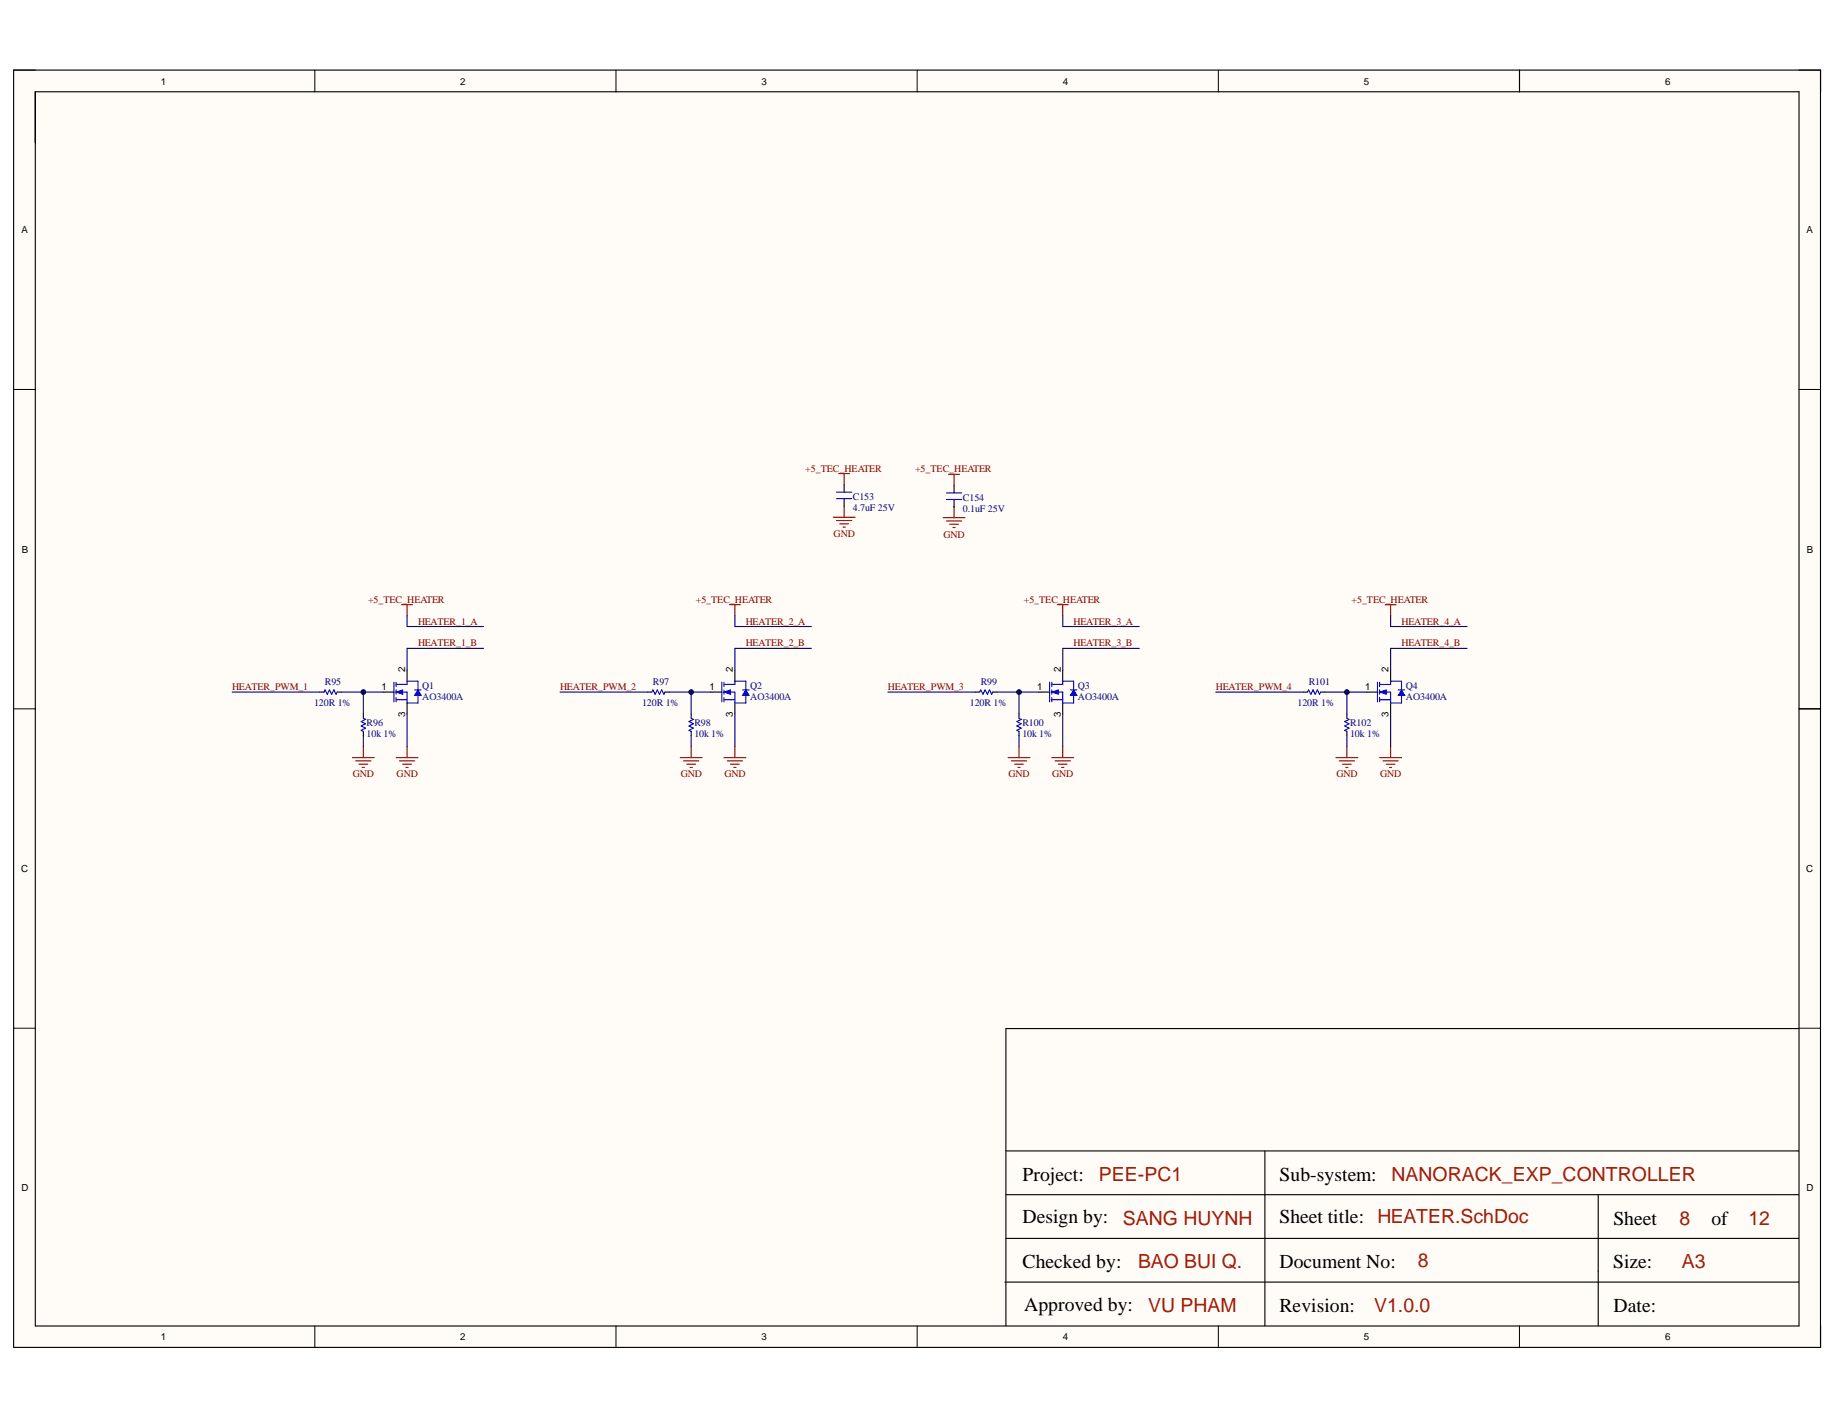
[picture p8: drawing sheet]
<svg xmlns="http://www.w3.org/2000/svg" width="279mm" height="216mm" viewBox="0 0 279 216" stroke-linecap="round" stroke-linejoin="round" font-family="sans-serif">
<g fill="#fffcf8">
<path d="M2.1 10.7h274.8v194.2h-274.8z" fill-rule="evenodd"/>
<path d="M5.4 14h268.2v187.6h-268.2z" fill-rule="evenodd"/>
</g>
<g fill="none" stroke="#000" stroke-width=".15">
<path d="M2.1 10.7h3.3M47.9 10.7v3.3M93.7 10.7v3.3M139.5 10.7v3.3M185.3 10.7v3.3M231.1 10.7v3.3M273.6 10.7h3.3v3.3M2.1 59.2h3.3M273.6 59.2h3.3M2.1 107.8h3.3M273.6 107.8h3.3M2.1 156.3h3.3"/>
<path d="M273.6 156.3h3.3M47.9 201.6v3.3M93.7 201.6v3.3M139.5 201.6v3.3M185.3 201.6v3.3M231.1 201.6v3.3M276.9 201.6v3.3"/>
</g>
<g fill="none" stroke="#000" stroke-width=".17">
<path d="M2.1 10.7h274.8v194.2h-274.8zM5.4 14h268.2v187.6h-268.2zM231.1 10.7v3.3M58.3 105.2h1.6M61.9 101.9v1.7M61.9 106.9v1.6M273.6 107.8h3.3M273.5 156.4h-120.5v45.2M153 175h120.5M192.4 175v26.6M152.8 194.9h120.7M153 188.3h120.5"/>
<path d="M153 181.6h120.5M243.1 181.6v20"/>
</g>
<path d="M59.9 103.7v3M60.2 104.1h1.7M60.2 105.2h1.7v1.7M60.2 106.4h1.7M60.2 103.7v.7M60.2 104.9v.7M60.2 106.1v.6" fill="none" stroke="#00f" stroke-width=".17"/>
<path d="M60.2 105.2l1-.3v.7z" fill="#00f"/>
<path d="M60.2 105.2l1-.3v.7z" fill="none" stroke="#00f" stroke-width=".15"/>
<path d="M61.9 104.1v-.5h1.7v1.3M63.6 105.7v1.2h-1.7" fill="none" stroke="#00f" stroke-width=".17"/>
<path d="M63.6 104.9l.5 .8h-1z" fill="#00f"/>
<path d="M63.6 104.9l.5 .8h-1z" fill="none" stroke="#00f" stroke-width=".15"/>
<path d="M49.3 105.2l.1-.3 .4 .7 .3-.7 .3 .7 .4-.7 .3 .7 .2-.4M55.3 109.2l.3 .2-.7 .3 .7 .3-.7 .4 .7 .3-.7 .3 .4 .2M63.1 104.9h1M109.8 103.7v3M110.1 104.1h1.7M110.1 105.2h1.7v1.7M110.1 106.4h1.7M110.1 103.7v.7M110.1 104.9v.7M110.1 106.1v.6" fill="none" stroke="#00f" stroke-width=".17"/>
<path d="M48.6 105.2h.7M51.3 105.2h.6M55.3 108.5v.7M55.3 111.2v.7M108.1 105.2h1.7M111.8 101.9v1.7M111.8 106.9v1.6" fill="none" stroke="#000" stroke-width=".17"/>
<path d="M53.6 115.2h3.3M54.1 115.7h2.3M54.6 116.2h1.3M55.1 116.7h.3M55.3 113.5v1.7M60.2 115.2h3.4M60.7 115.7h2.4M61.2 116.2h1.4M61.7 116.7h.4M61.9 113.5v1.7" fill="none" stroke="#800000" stroke-width=".17"/>
<path d="M110.1 105.2l1-.3v.7z" fill="#00f"/>
<path d="M110.1 105.2l1-.3v.7z" fill="none" stroke="#00f" stroke-width=".15"/>
<path d="M111.8 104.1v-.5h1.6v1.3M113.4 105.7v1.2h-1.6" fill="none" stroke="#00f" stroke-width=".17"/>
<path d="M113.4 104.9l.5 .8h-1z" fill="#00f"/>
<path d="M113.4 104.9l.5 .8h-1z" fill="none" stroke="#00f" stroke-width=".15"/>
<path d="M99.1 105.2l.2-.3 .3 .7 .4-.7 .3 .7 .3-.7 .4 .7 .1-.4M105.1 109.2l.4 .2-.7 .3 .7 .3-.7 .4 .7 .3-.7 .3 .3 .2M112.9 104.9h1M159.6 103.7v3M160 104.1h1.6M160 105.2h1.6v1.7M160 106.4h1.6M160 103.7v.7M160 104.9v.7M160 106.1v.6" fill="none" stroke="#00f" stroke-width=".17"/>
<path d="M98.5 105.2h.6M101.1 105.2h.7M105.1 108.5v.7M105.1 111.2v.7M158 105.2h1.6M161.6 101.9v1.7M161.6 106.9v1.6" fill="none" stroke="#000" stroke-width=".17"/>
<path d="M103.5 115.2h3.3M104 115.7h2.3M104.5 116.2h1.3M105 116.7h.3M105.1 113.5v1.7M110.1 115.2h3.3M110.6 115.7h2.3M111.1 116.2h1.3M111.6 116.7h.3M111.8 113.5v1.7" fill="none" stroke="#800000" stroke-width=".17"/>
<path d="M160 105.2l1-.3v.7z" fill="#00f"/>
<path d="M160 105.2l1-.3v.7z" fill="none" stroke="#00f" stroke-width=".15"/>
<path d="M161.6 104.1v-.5h1.7v1.3M163.3 105.7v1.2h-1.7" fill="none" stroke="#00f" stroke-width=".17"/>
<path d="M163.3 104.9l.5 .8h-1z" fill="#00f"/>
<path d="M163.3 104.9l.5 .8h-1z" fill="none" stroke="#00f" stroke-width=".15"/>
<path d="M149 105.2l.2-.3 .3 .7 .3-.7 .4 .7 .3-.7 .3 .7 .2-.4M155 109.2l.3 .2-.6 .3 .6 .3-.6 .4 .6 .3-.6 .3 .3 .2M162.8 104.9h1M209.5 103.7v3M209.8 104.1h1.7M209.8 105.2h1.7v1.7M209.8 106.4h1.7M209.8 103.7v.7M209.8 104.9v.7M209.8 106.1v.6" fill="none" stroke="#00f" stroke-width=".17"/>
<path d="M148.3 105.2h.7M151 105.2h.7M155 108.5v.7M155 111.2v.7M207.8 105.2h1.7M211.5 101.9v1.7M211.5 106.9v1.6" fill="none" stroke="#000" stroke-width=".17"/>
<path d="M153.3 115.2h3.4M153.8 115.7h2.4M154.3 116.2h1.4M154.8 116.7h.4M155 113.5v1.7M160 115.2h3.3M160.5 115.7h2.3M161 116.2h1.3M161.5 116.7h.3M161.6 113.5v1.7" fill="none" stroke="#800000" stroke-width=".17"/>
<path d="M209.8 105.2l1-.3v.7z" fill="#00f"/>
<path d="M209.8 105.2l1-.3v.7z" fill="none" stroke="#00f" stroke-width=".15"/>
<path d="M211.5 104.1v-.5h1.7v1.3M213.2 105.7v1.2h-1.7" fill="none" stroke="#00f" stroke-width=".17"/>
<path d="M213.2 104.9l.5 .8h-1z" fill="#00f"/>
<path d="M213.2 104.9l.5 .8h-1z" fill="none" stroke="#00f" stroke-width=".15"/>
<path d="M127.2 75.8h2.4M127.2 74.8h2.4M143.9 75.9h2.4M143.9 74.9h2.4M198.9 105.2l.1-.3 .4 .7 .3-.7 .3 .7 .4-.7 .3 .7 .2-.4M204.9 109.2l.3 .2-.7 .3 .7 .3-.7 .4 .7 .3-.7 .3 .4 .2M212.7 104.9h1" fill="none" stroke="#00f" stroke-width=".17"/>
<path d="M128.4 73.7v1.1M128.4 75.8v1.2M145.1 73.8v1.1M145.1 75.9v1.2M198.2 105.2h.7M200.9 105.2h.6M204.9 108.5v.7M204.9 111.2v.7" fill="none" stroke="#000" stroke-width=".17"/>
<g fill="none" stroke="#800000" stroke-width=".17">
<path d="M126.7 78.6h3.4M127.2 79.1h2.4M127.6 72h1.6M127.7 79.6h1.4M128.4 72v1.7M128.4 77v1.6M143.4 78.7h3.4M143.9 79.2h2.4M144.3 72.1h1.6M144.4 79.7h1.4M145.1 72.1v1.7M145.1 77.1v1.6"/>
<path d="M61.1 91.9h1.6M61.9 91.9v1.7M110.9 91.9h1.7M111.8 91.9v1.7M128.2 80.1h.4M144.9 80.2h.4M160.8 91.9h1.7M161.6 91.9v1.7M210.7 91.9h1.6M211.5 91.9v1.7M203.2 115.2h3.3M203.7 115.7h2.3"/>
<path d="M204.2 116.2h1.3M204.7 116.7h.3M204.9 113.5v1.7M209.8 115.2h3.4M210.3 115.7h2.4M210.8 116.2h1.4M211.3 116.7h.4M211.5 113.5v1.7"/>
</g>
<path d="M51.9 105.2h6.4" fill="none" stroke="#000080" stroke-width=".17"/>
<circle cx="55.3" cy="105.2" r=".33" fill="#000080"/>
<circle cx="55.3" cy="105.2" r=".33" fill="none" stroke="#000080" stroke-width=".15"/>
<path d="M55.3 105.2v3.3" fill="none" stroke="#000080" stroke-width=".17"/>
<circle cx="55.3" cy="105.2" r=".33" fill="#000080"/>
<circle cx="55.3" cy="105.2" r=".33" fill="none" stroke="#000080" stroke-width=".15"/>
<path d="M61.9 93.6v1.7h11.6M73.5 98.6h-11.6v3.3M55.3 111.9v1.6M61.9 108.5v5M101.8 105.2h6.3" fill="none" stroke="#000080" stroke-width=".17"/>
<circle cx="105.1" cy="105.2" r=".33" fill="#000080"/>
<circle cx="105.1" cy="105.2" r=".33" fill="none" stroke="#000080" stroke-width=".15"/>
<path d="M105.1 105.2v3.3" fill="none" stroke="#000080" stroke-width=".17"/>
<circle cx="105.1" cy="105.2" r=".33" fill="#000080"/>
<circle cx="105.1" cy="105.2" r=".33" fill="none" stroke="#000080" stroke-width=".15"/>
<path d="M111.8 93.6v1.7h11.6M123.4 98.6h-11.6v3.3M105.1 111.9v1.6M111.8 108.5v5M151.7 105.2h6.3" fill="none" stroke="#000080" stroke-width=".17"/>
<circle cx="155" cy="105.2" r=".33" fill="#000080"/>
<circle cx="155" cy="105.2" r=".33" fill="none" stroke="#000080" stroke-width=".15"/>
<path d="M155 105.2v3.3" fill="none" stroke="#000080" stroke-width=".17"/>
<circle cx="155" cy="105.2" r=".33" fill="#000080"/>
<circle cx="155" cy="105.2" r=".33" fill="none" stroke="#000080" stroke-width=".15"/>
<path d="M161.6 93.6v1.7h11.7M173.3 98.6h-11.7v3.3M155 111.9v1.6M161.6 108.5v5M201.5 105.2h6.3" fill="none" stroke="#000080" stroke-width=".17"/>
<circle cx="204.9" cy="105.2" r=".33" fill="#000080"/>
<circle cx="204.9" cy="105.2" r=".33" fill="none" stroke="#000080" stroke-width=".15"/>
<path d="M204.9 105.2v3.3" fill="none" stroke="#000080" stroke-width=".17"/>
<circle cx="204.9" cy="105.2" r=".33" fill="#000080"/>
<circle cx="204.9" cy="105.2" r=".33" fill="none" stroke="#000080" stroke-width=".15"/>
<path d="M145.1 77.1h.1M211.5 93.6v1.7h11.6M223.1 98.6h-11.6v3.3M35.3 105.2h13.3M85.2 105.2h13.3M135 105.2h13.3M184.9 105.2h13.3M204.9 111.9v1.6M211.5 108.5v5" fill="none" stroke="#000080" stroke-width=".17"/>
<g font-size="3">
<text x="155.5" y="179.5">Project:</text>
<text x="194.6" y="179.5">Sub-system:</text>
<text x="155.5" y="186">Design by:</text>
<text x="194.6" y="186">Sheet title: HEATER.SchDoc</text>
<text x="245.4" y="186.2">Sheet</text>
<text x="260.3" y="186.2">of</text>
<text x="155.5" y="192.8">Checked by:</text>
<text x="194.6" y="192.8">Document No:</text>
<text x="245.3" y="192.8">Size:</text>
<text x="155.8" y="199.3">Approved by:</text>
<text x="194.6" y="199.4">Revision:</text>
<text x="245.4" y="199.4">Date:</text>
</g>
<g font-size="3" fill="#a61c00">
<text x="167.1" y="179.5">PEE-PC1</text>
<text x="211.6" y="179.5">NANORACK_EXP_CONTROLLER</text>
<text x="170.8" y="186.2">SANG HUYNH</text>
<text x="255.4" y="186.2">8</text>
<text x="265.9" y="186.2">12</text>
<text x="173.1" y="192.8">BAO BUI Q.</text>
<text x="215.7" y="192.6">8</text>
<text x="255.8" y="192.8">A3</text>
<text x="174.6" y="199.4">VU PHAM</text>
<text x="209" y="199.4">V1.0.0</text>
</g>
<g font-size="1.5">
<text x="24.4" y="12.9">1</text>
<text x="70" y="12.9">2</text>
<text x="115.8" y="12.9">3</text>
<text x="161.6" y="12.9">4</text>
<text x="207.4" y="12.9">5</text>
<text x="253.2" y="12.9">6</text>
<text x="3.3" y="35.5">A</text>
<text x="274.8" y="35.5">A</text>
<text x="3.3" y="84">B</text>
<text x="274.8" y="84">B</text>
<text x="58" y="104.9">1</text>
<text x="61.6" y="102.2" transform="rotate(-90 61.6 102.2)">2</text>
<text x="107.9" y="104.9">1</text>
<text x="111.4" y="102.2" transform="rotate(-90 111.4 102.2)">2</text>
<text x="157.7" y="104.9">1</text>
<text x="161.3" y="102.2" transform="rotate(-90 161.3 102.2)">2</text>
<text x="207.6" y="104.9">1</text>
<text x="211.2" y="102.2" transform="rotate(-90 211.2 102.2)">2</text>
<text x="61.6" y="109" transform="rotate(-90 61.6 109)">3</text>
<text x="111.4" y="109" transform="rotate(-90 111.4 109)">3</text>
<text x="161.3" y="109" transform="rotate(-90 161.3 109)">3</text>
<text x="211.2" y="109" transform="rotate(-90 211.2 109)">3</text>
<text x="3.2" y="132.6">C</text>
<text x="274.7" y="132.6">C</text>
<text x="3.3" y="181.1">D</text>
<text x="274.8" y="181.1">D</text>
<text x="24.4" y="203.8">1</text>
<text x="70" y="203.8">2</text>
<text x="115.8" y="203.8">3</text>
<text x="161.6" y="203.8">4</text>
<text x="207.4" y="203.8">5</text>
<text x="253.2" y="203.8">6</text>
</g>
<g font-size="1.5" fill="#800000">
<text x="122.5" y="71.7">+5_TEC_HEATER</text>
<text x="139.2" y="71.8">+5_TEC_HEATER</text>
<text x="126.8" y="81.6">GND</text>
<text x="143.5" y="81.7">GND</text>
<text x="56" y="91.6">+5_TEC_HEATER</text>
<text x="63.6" y="95">HEATER_1_A</text>
<text x="105.8" y="91.6">+5_TEC_HEATER</text>
<text x="113.4" y="95">HEATER_2_A</text>
<text x="155.7" y="91.6">+5_TEC_HEATER</text>
<text x="163.3" y="95">HEATER_3_A</text>
<text x="205.6" y="91.6">+5_TEC_HEATER</text>
<text x="213.2" y="95">HEATER_4_A</text>
<text x="63.6" y="98.3">HEATER_1_B</text>
<text x="113.4" y="98.3">HEATER_2_B</text>
<text x="163.3" y="98.3">HEATER_3_B</text>
<text x="213.2" y="98.3">HEATER_4_B</text>
<text x="35.3" y="104.9">HEATER_PWM_1</text>
<text x="85.2" y="104.9">HEATER_PWM_2</text>
<text x="135" y="104.9">HEATER_PWM_3</text>
<text x="184.9" y="104.9">HEATER_PWM_4</text>
<text x="53.7" y="118.2">GND</text>
<text x="60.3" y="118.2">GND</text>
<text x="103.5" y="118.2">GND</text>
<text x="110.2" y="118.2">GND</text>
<text x="153.4" y="118.2">GND</text>
<text x="160" y="118.2">GND</text>
<text x="203.3" y="118.2">GND</text>
<text x="209.9" y="118.2">GND</text>
</g>
<g font-size="1.5" fill="#000080">
<text x="129.7" y="76">C153</text>
<text x="129.7" y="77.7">4.7uF 25V</text>
<text x="146.5" y="76.1">C154</text>
<text x="146.5" y="77.8">0.1uF 25V</text>
<text x="47.8" y="107.4">120R 1%</text>
<text x="49.4" y="104.1">R95</text>
<text x="64.2" y="104.8">Q1</text>
<text x="64.2" y="106.4">AO3400A</text>
<text x="97.7" y="107.4">120R 1%</text>
<text x="99.3" y="104.1">R97</text>
<text x="114.1" y="104.8">Q2</text>
<text x="114.1" y="106.4">AO3400A</text>
<text x="147.5" y="107.4">120R 1%</text>
<text x="149.2" y="104.1">R99</text>
<text x="164" y="104.8">Q3</text>
<text x="164" y="106.4">AO3400A</text>
<text x="197.4" y="107.4">120R 1%</text>
<text x="199" y="104.1">R101</text>
<text x="213.8" y="104.8">Q4</text>
<text x="213.8" y="106.4">AO3400A</text>
<text x="55.8" y="110.4">R96</text>
<text x="55.8" y="112.1">10k 1%</text>
<text x="105.6" y="110.4">R98</text>
<text x="105.6" y="112.1">10k 1%</text>
<text x="155.5" y="110.4">R100</text>
<text x="155.5" y="112.1">10k 1%</text>
<text x="205.3" y="110.4">R102</text>
<text x="205.3" y="112.1">10k 1%</text>
</g>
</svg>
